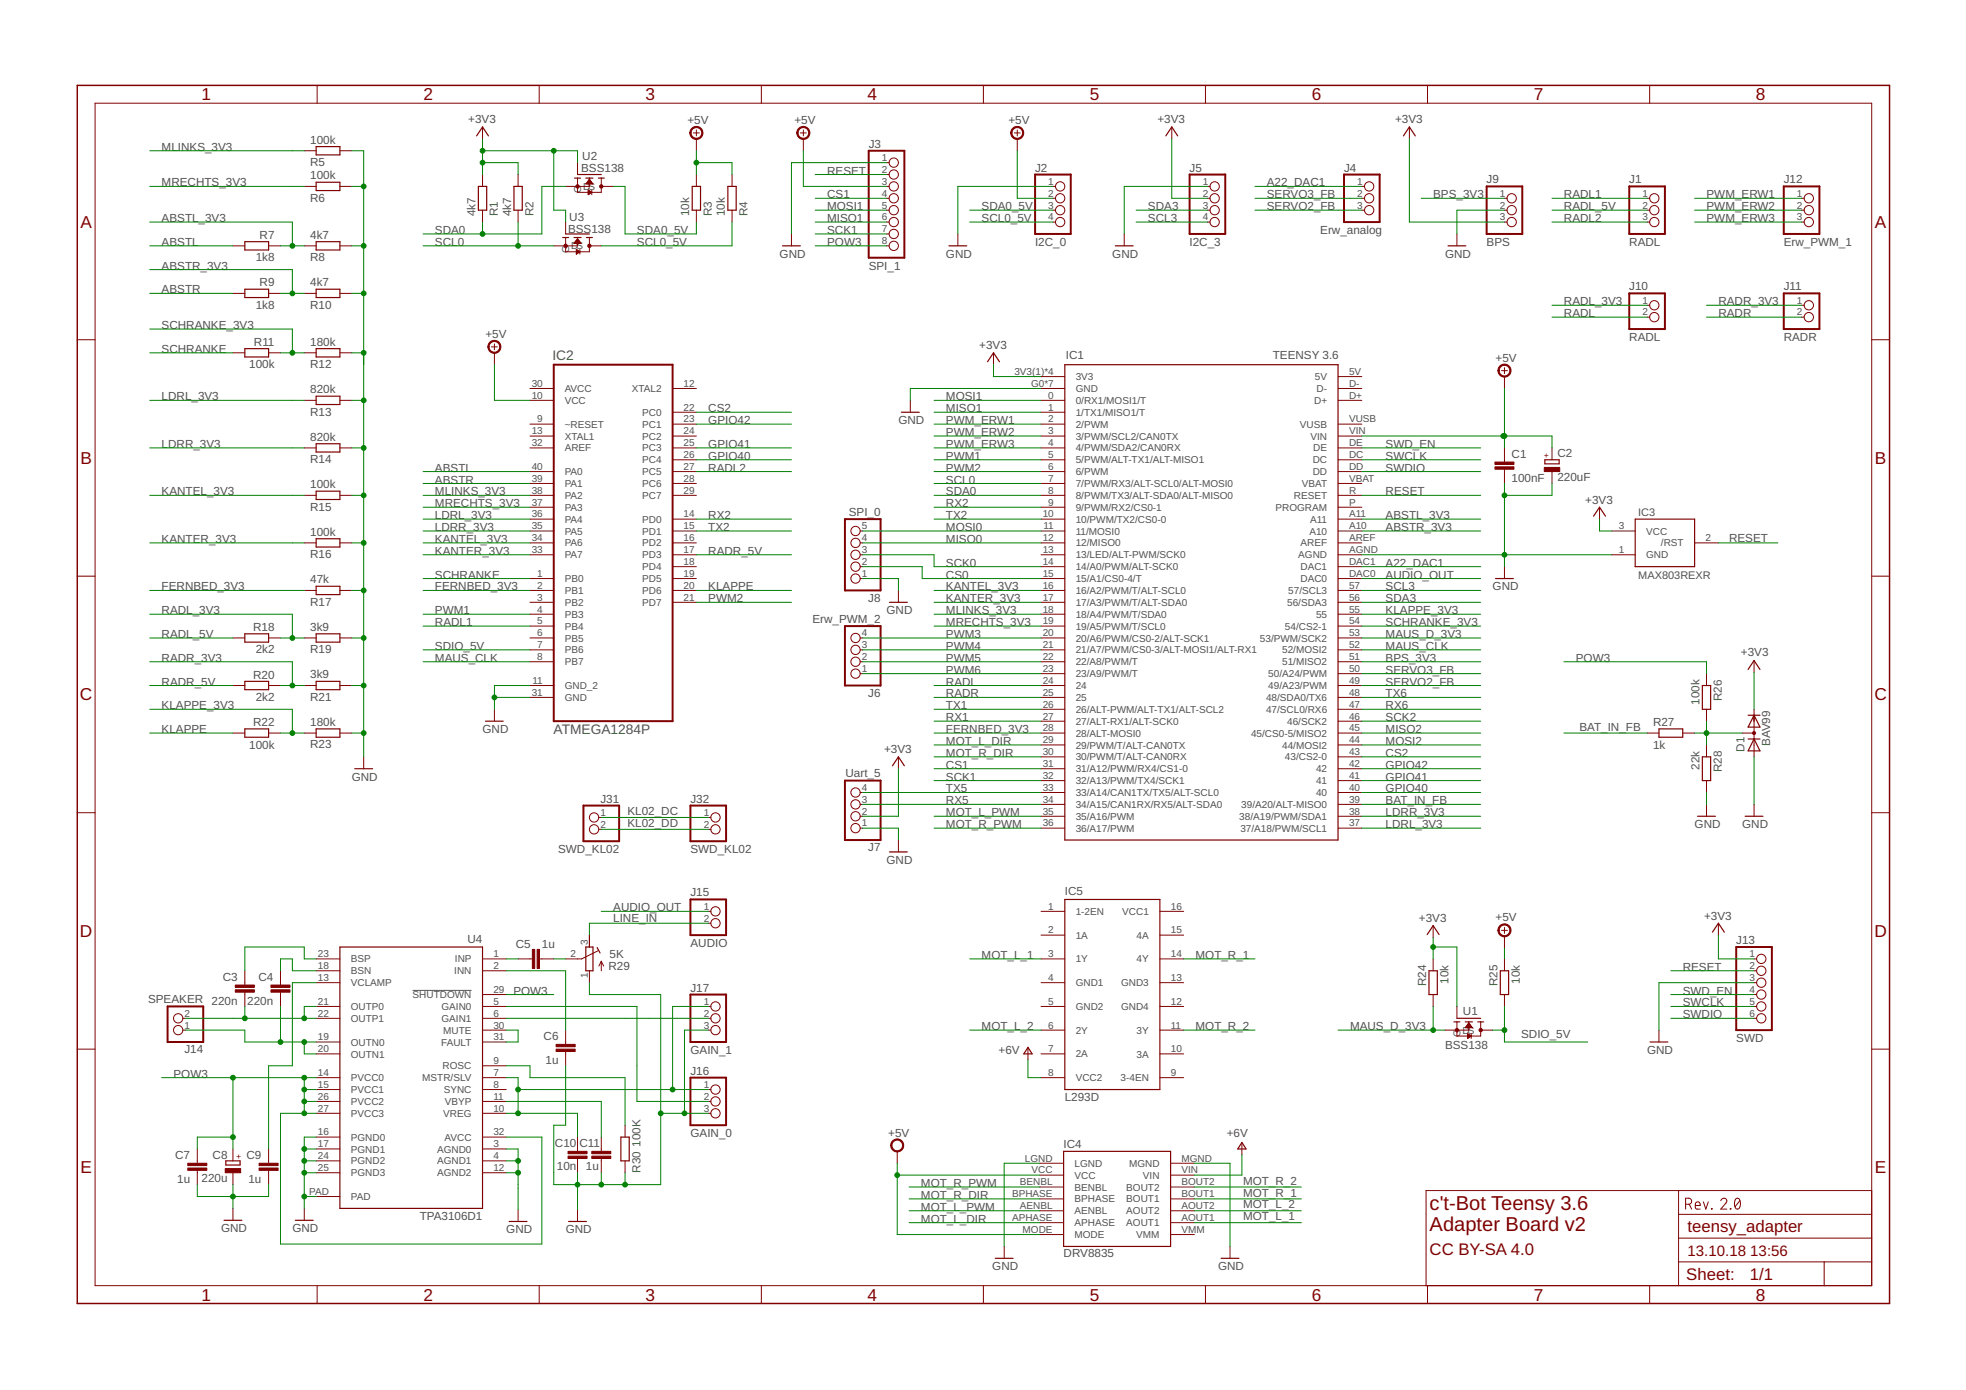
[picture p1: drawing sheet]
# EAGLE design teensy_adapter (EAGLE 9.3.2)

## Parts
C1  100nF  C-EU025-025X050  [C025-025X050]
C2  220uF  CPOL-EUE2.5-6  [E2,5-6]
C3  220nF  C-EU025-025X050  [C025-025X050]
C4  220nF  C-EU025-025X050  [C025-025X050]
C5  1uF  C-EU025-025X050  [C025-025X050]
C6  1uF  C-EU025-025X050  [C025-025X050]
C7  1uF  C-EU025-025X050  [C025-025X050]
C8  220uF  CPOL-EUE2.5-6  [E2,5-6]
C9  1uF  C-EU025-025X050  [C025-025X050]
C10  10nF  C-EU025-025X050  [C025-025X050]
C11  1uF  C-EU025-025X050  [C025-025X050]
D1  BAV99  BAV199  [SOT23]
IC1  TEENSY 3.6  TEENSY3_6--ALLPINS  [T36]
IC2  ATMEGA1284P  ATMEGA1284P-PU  [DIP254P1524X483-40]
IC3  MAX803REXR  [SC70-3L]
IC4  DRV8835  POLOLU_MOTOR_DRV8835THROUGHHOLE  [POLOLU_MOTOR_DRV_DRV8835]
IC5  L293D  [DIL16]
J1  RADL_SEL  PINHD-1X3  [1X03]
J2  I2C_0  PINHD-1X4  [1X04]
J3  SPI_1  PINHD-1X8  [1X08]
J4  Erw_analog  PINHD-1X3  [1X03]
J5  I2C_3  PINHD-1X4  [1X04]
J6  Erw_PWM_2  PINHD-1X4  [1X04]
J7  Uart_5  PINHD-1X4  [1X04]
J8  SPI_0  PINHD-1X5  [1X05]
J9  BPS  PINHD-1X3  [1X03]
J10  RADL  PINHD-1X2  [1X02]
J11  RADR  PINHD-1X2  [1X02]
J12  Erw_PWM_1  PINHD-1X3  [1X03]
J13  SWD  PINHD-1X6  [1X06]
J14  SPEAKER  PINHD-1X2  [1X02]
J15  AUDIO  PINHD-1X2  [1X02]
J16  GAIN_0  PINHD-1X3  [1X03]
J17  GAIN_1  PINHD-1X3  [1X03]
J31  SWD_KL02  PINHD-1X2  [1X02]
J32  SWD_KL02  PINHD-1X2/90  [1X02/90]
R1  4k7  R-EU_0204/2V  [0204V]
R2  4k7  R-EU_0204/2V  [0204V]
R3  10k  R-EU_0204/2V  [0204V]
R4  10k  R-EU_0204/2V  [0204V]
R5  100k  R-EU_0204/2V  [0204V]
R6  100k  R-EU_0204/2V  [0204V]
R7  1k8  R-EU_0204/2V  [0204V]
R8  4k7  R-EU_0204/2V  [0204V]
R9  1k8  R-EU_0204/2V  [0204V]
R10  4k7  R-EU_0204/2V  [0204V]
R11  100k  R-EU_0204/2V  [0204V]
R12  180k  R-EU_0204/2V  [0204V]
R13  820k  R-EU_0204/2V  [0204V]
R14  820k  R-EU_0204/2V  [0204V]
R15  100k  R-EU_0204/2V  [0204V]
R16  100k  R-EU_0204/2V  [0204V]
R17  47k  R-EU_0204/2V  [0204V]
R18  2k2  R-EU_0204/2V  [0204V]
R19  3k9  R-EU_0204/2V  [0204V]
R20  2k2  R-EU_0204/2V  [0204V]
R21  3k9  R-EU_0204/2V  [0204V]
R22  100k  R-EU_0204/2V  [0204V]
R23  180k  R-EU_0204/2V  [0204V]
R24  10k  R-EU_0204/2V  [0204V]
R25  10k  R-EU_0204/2V  [0204V]
R26  100k  R-EU_0204/2V  [0204V]
R27  1k  R-EU_0204/2V  [0204V]
R28  22k  R-EU_0204/2V  [0204V]
R29  5k  R-TRIMM64W  [RTRIM64W]
R30  100k  R-EU_0204/2V  [0204V]
U1  BSS138  [BSS138]
U2  BSS138  [BSS138]
U3  BSS138  [BSS138]
U4  TPA3106D1  [HTQFP32]

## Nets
+3V3: D1.2(C) IC1.3V3(1)(3V3) IC1.3V3(2)(3V3) IC1.3V3(3)(3V3) IC1.3V3(4)(3V3) IC3.3(VCC) J5.2 J7.2 J9.3 J13.1 R1.2 R2.2 R24.1 U1.G U2.G U3.G
+5V: C1.1 C2.+ IC1.VIN IC2.10(VCC) IC4.MODE IC4.VCC J2.2 J3.3 R3.2 R4.2 R25.1
+6V: IC4.VIN IC5.8(VCC2)
A22_DAC1: IC1.DAC1 J4.1
ABSTL: IC2.40(PA0) R7.2
ABSTL_3V3: IC1.A11 R7.1 R8.1
ABSTR: IC2.39(PA1) R9.2
ABSTR_3V3: IC1.A10 R9.1 R10.1
AUDIO_OUT: IC1.DAC0 J15.1
BAT_IN_FB: IC1.39(39/A20/ALT-MISO0) R27.1
BPS_3V3: IC1.51(51/MISO2) J9.1
BSN: C4.1 U4.18(BSN)
BSP: C3.1 U4.23(BSP)
CS0: IC1.15(15/A1/CS0-4/T) J8.2
CS1: IC1.31(31/A12/PWM/RX4/CS1-0) J3.4
CS2: IC1.43(43/CS2-0) IC2.22(PC0)
FERNBED_3V3: IC1.28(28/ALT-MOSI0) IC2.2(PB1) R17.1
GAIN0: J16.2 U4.5(GAIN0)
GAIN1: J17.2 U4.6(GAIN1)
GND: C1.2 C2.- C6.2 C7.2 C8.- C9.2 C10.2 C11.2 D1.1(A) IC1.AGND IC1.G0(GND) IC1.G1(GND) IC1.G2(GND) IC1.G3(GND) IC1.G4(GND) IC1.G5(GND) IC1.G6(GND) IC2.11(GND_2) IC2.31(GND) IC3.1(GND) IC4.LGND IC4.MGND J2.1 J3.1 J5.1 J7.1 J8.1 J9.2 J13.3 J16.3 J17.3 R5.2 R6.2 R8.2 R10.2 R12.2 R13.2 R14.2 R15.2 R16.2 R17.2 R19.2 R21.2 R23.2 R28.2 R29.1(E) R30.1 U4.3(AGND0) U4.4(AGND1) U4.12(AGND2) U4.16(PGND0) U4.17(PGND1) U4.24(PGND2) U4.25(PGND3) U4.PAD
GPIO40: IC1.40 IC2.26(PC4)
GPIO41: IC1.41 IC2.25(PC3)
GPIO42: IC1.42 IC2.23(PC1)
INN: C6.1 U4.2(INN)
INP: C5.1 U4.1(INP)
KANTEL_3V3: IC1.16(16/A2/PWM/T/ALT-SCL0) IC2.34(PA6) R15.1
KANTER_3V3: IC1.17(17/A3/PWM/T/ALT-SDA0) IC2.33(PA7) R16.1
KL02_DC: J31.1 J32.1
KL02_DD: J31.2 J32.2
KLAPPE: IC2.20(PD6) R22.2
KLAPPE_3V3: IC1.55 R22.1 R23.1
LDRL_3V3: IC1.37(37/A18/PWM/SCL1) IC2.36(PA4) R13.1
LDRR_3V3: IC1.38(38/A19/PWM/SDA1) IC2.35(PA5) R14.1
LINE_IN: J15.2 R29.3(A)
MAUS_CLK: IC1.52(52/MOSI2) IC2.8(PB7)
MAUS_D_3V3: IC1.53(53/PWM/SCK2) R24.2 U1.S
MISO0: IC1.12(12/MISO0) J8.4
MISO1: IC1.1(1/TX1/MISO1/T) J3.6
MISO2: IC1.45(45/CS0-5/MISO2)
MLINKS_3V3: IC1.18(18/A4/PWM/T/SDA0) IC2.38(PA2) R5.1
MOSI0: IC1.11(11/MOSI0) J8.5
MOSI1: IC1.0(0/RX1/MOSI1/T) J3.5
MOSI2: IC1.44(44/MOSI2)
MOT_L_1: IC4.AOUT1 IC5.3(1Y)
MOT_L_2: IC4.AOUT2 IC5.6(2Y)
MOT_L_DIR: IC1.29(29/PWM/T/ALT-CAN0TX) IC4.APHASE
MOT_L_PWM: IC1.35(35/A16/PWM) IC4.AENBL
MOT_R_1: IC4.BOUT1 IC5.14(4Y)
MOT_R_2: IC4.BOUT2 IC5.11(3Y)
MOT_R_DIR: IC1.30(30/PWM/T/ALT-CAN0RX) IC4.BPHASE
MOT_R_PWM: IC1.36(36/A17/PWM) IC4.BENBL
MRECHTS_3V3: IC1.19(19/A5/PWM/T/SCL0) IC2.37(PA3) R6.1
N$4: D1.3(AC) R26.2 R27.2 R28.1
N$90: U4.30(MUTE) U4.31(FAULT)
N$163: C5.2 R29.2(S)
OUTN: C4.2 J14.1 U4.19(OUTN0) U4.20(OUTN1)
OUTP: C3.2 J14.2 U4.21(OUTP0) U4.22(OUTP1)
POW3: C7.1 C8.+ J3.8 R26.1 U4.14(PVCC0) U4.15(PVCC1) U4.26(PVCC2) U4.27(PVCC3) U4.29(!SHUTDOWN) U4.32(AVCC)
PWM1: IC1.5(5/PWM/ALT-TX1/ALT-MISO1) IC2.4(PB3)
PWM2: IC1.6(6/PWM) IC2.21(PD7)
PWM3: IC1.20(20/A6/PWM/CS0-2/ALT-SCK1) J6.4
PWM4: IC1.21(21/A7/PWM/CS0-3/ALT-MOSI1/ALT-RX1) J6.3
PWM5: IC1.22(22/A8/PWM/T) J6.2
PWM6: IC1.23(23/A9/PWM/T) J6.1
PWM_ERW1: IC1.2(2/PWM) J12.1
PWM_ERW2: IC1.3(3/PWM/SCL2/CAN0TX) J12.2
PWM_ERW3: IC1.4(4/PWM/SDA2/CAN0RX) J12.3
RADL: IC1.24 J10.2
RADL1: IC2.5(PB4) J1.1
RADL2: IC2.27(PC5) J1.3
RADL_3V3: J10.1 R18.1 R19.1
RADL_5V: J1.2 R18.2
RADR: IC1.25 J11.2
RADR_3V3: J11.1 R20.1 R21.1
RADR_5V: IC2.17(PD3) R20.2
RESET: IC1.R(RESET) IC3.2(/RST) J3.2 J13.2
ROSC: R30.2 U4.9(ROSC)
RX1: IC1.27(27/ALT-RX1/ALT-SCK0)
RX2: IC1.9(9/PWM/RX2/CS0-1) IC2.14(PD0)
RX5: IC1.34(34/A15/CAN1RX/RX5/ALT-SDA0) J7.3
RX6: IC1.47(47/SCL0/RX6)
SCHRANKE: IC2.1(PB0) R11.2
SCHRANKE_3V3: IC1.54(54/CS2-1) R11.1 R12.1
SCK0: IC1.14(14/A0/PWM/ALT-SCK0) J8.3
SCK1: IC1.32(32/A13/PWM/TX4/SCK1) J3.7
SCK2: IC1.46(46/SCK2)
SCL0: IC1.7(7/PWM/RX3/ALT-SCL0/ALT-MOSI0) R2.1 U3.S
SCL0_5V: J2.4 R4.1 U3.D
SCL3: IC1.57(57/SCL3) J5.4
SDA0: IC1.8(8/PWM/TX3/ALT-SDA0/ALT-MISO0) R1.1 U2.S
SDA0_5V: J2.3 R3.1 U2.D
SDA3: IC1.56(56/SDA3) J5.3
SDIO_5V: IC2.7(PB6) R25.2 U1.D
SERVO2_FB: IC1.49(49/A23) J4.3
SERVO3_FB: IC1.50(50/A24) J4.2
SWCLK: IC1.DC J13.5
SWD_EN: IC1.DE J13.4
SWDIO: IC1.DD J13.6
TX1: IC1.26(26/ALT-PWM/ALT-TX1/ALT-SCL2)
TX2: IC1.10(10/PWM/TX2/CS0-0) IC2.15(PD1)
TX5: IC1.33(33/A14/CAN1TX/TX5/ALT-SCL0) J7.4
TX6: IC1.48(48/SDA0/TX6)
VBYP: C11.1 U4.11(VBYP)
VCLAMP: C9.1 U4.13(VCLAMP)
VREG: C10.1 J16.1 J17.1 U4.7(MSTR/SLV) U4.10(VREG)
Unconnected: IC1.5V IC1.13(13/LED/ALT-PWM/SCK0) IC1.AREF IC1.D+ IC1.D- IC1.P(PROGRAM) IC1.VBAT IC1.VUSB IC2.3(PB2) IC2.6(PB5) IC2.9(~RESET) IC2.12(XTAL2) IC2.13(XTAL1) IC2.16(PD2) IC2.18(PD4) IC2.19(PD5) IC2.24(PC2) IC2.28(PC6) IC2.29(PC7) IC2.32(AREF) IC4.VMM IC5.1(1-2EN) IC5.2(1A) IC5.7(2A) IC5.9(3-4EN) IC5.10(3A) IC5.15(4A) U4.8(SYNC)

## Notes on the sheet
- Rev. 2.1
- c't-Bot Teensy 3.6 
  Adapter Board v2
- CC BY-SA 4.0

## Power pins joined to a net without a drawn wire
AVCC: IC2.30(AVCC)
GND1: IC5.4(GND1)
GND2: IC5.5(GND2)
GND3: IC5.13(GND3)
GND4: IC5.12(GND4)
VCC1: IC5.16(VCC1)
